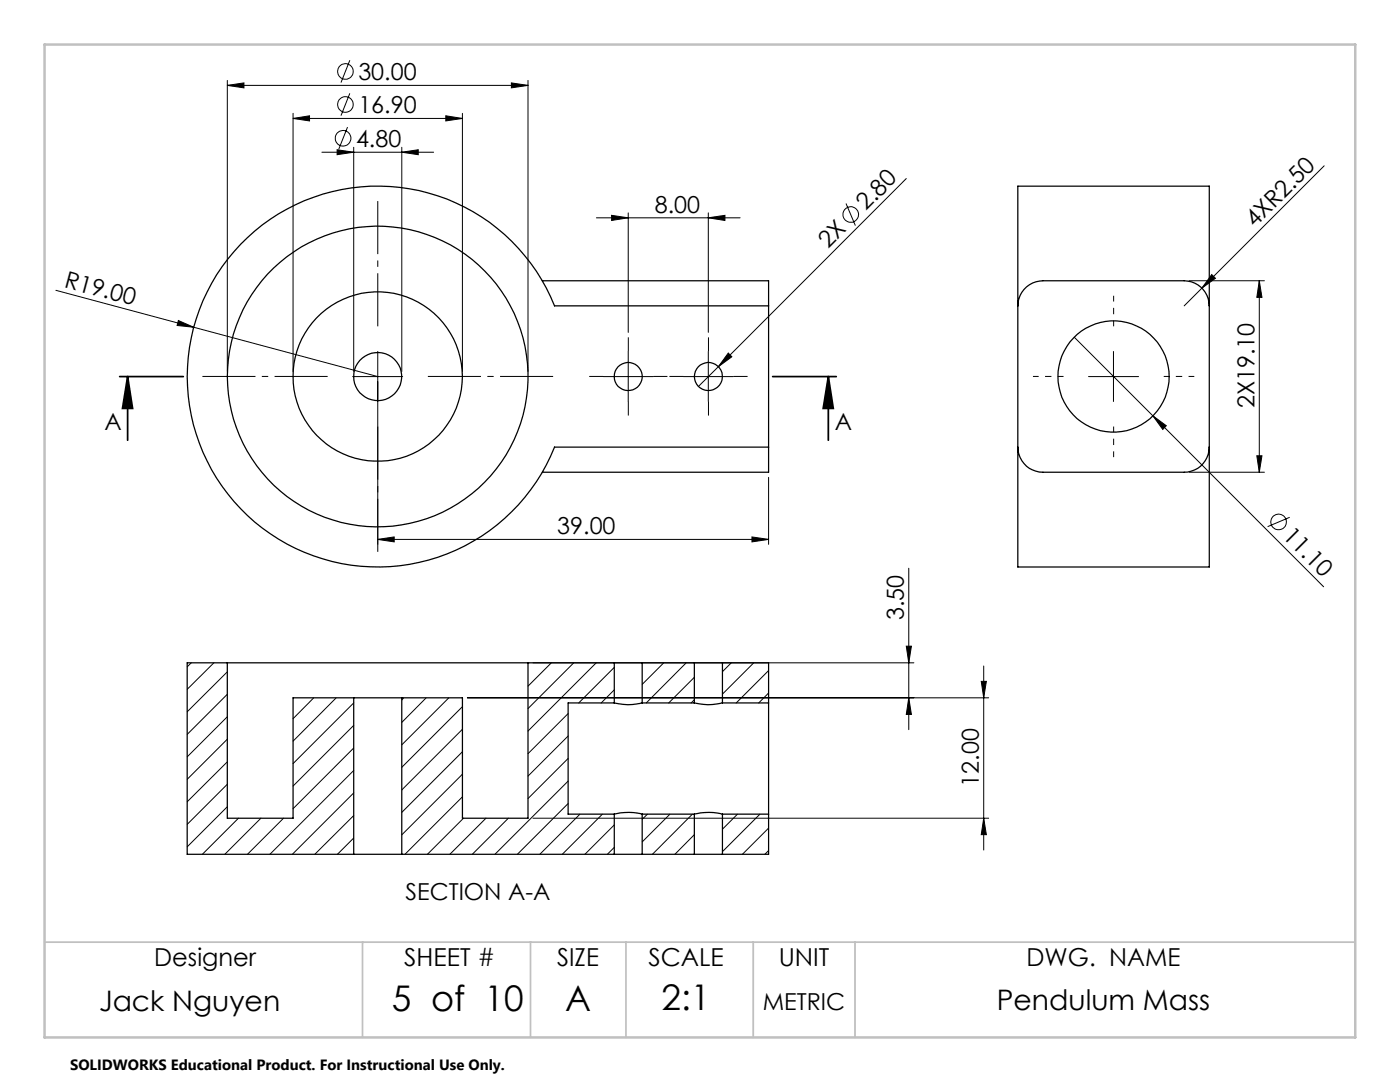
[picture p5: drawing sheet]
<svg xmlns="http://www.w3.org/2000/svg" width="279mm" height="216mm" viewBox="0 0 279 216" stroke-linecap="round" stroke-linejoin="round" font-family="sans-serif">
<g fill="none" stroke="#000" stroke-width=".25">
<path d="M108.2 56h45.2v5M153.4 61h-42.7a38 38 0 0 0-58.3-16.1 38 38 0 0 0 0 60.5 38 38 0 0 0 58.3-16.2h42.7M153.4 61v28.2M203.1 61a5 5 0 0 1 5-5h28.2a5 5 0 0 1 5 5M203.1 61v-23.9h38.2v23.9M203.1 61v28.2M241.3 61v28.2M153.4 89.2v5h-45.2M203.1 89.2a5 5 0 0 0 5 5h28.2a5 5 0 0 0 5-5M203.1 89.2v23.9h38.2v-23.9M45.4 132.3h60M45.4 132.3v31h13.1v-24.1h12.1"/>
<path d="M45.4 132.3h-8v38.2h33.2M70.6 139.2h9.6M70.6 139.2v31.3M80.2 139.2v31.3M105.4 132.3v31h-13.1v-24.1h-12.1M105.4 132.3h17.2M122.6 132.3h5.6M122.6 132.3v8M128.2 132.3v8M128.2 132.3h10.4M138.6 132.3h5.6M138.6 132.3v8"/>
<path d="M144.2 132.3h9.2v8M144.2 132.3v8M122.6 140.3a11.2 11.2 0 0 0 5.6 0M122.6 140.3h-9.2v22.2h9.2M128.2 140.3h10.4M138.6 140.3a11.3 11.3 0 0 0 5.6 0M144.2 140.3h9.2M153.4 140.3v22.2M70.6 170.5h9.6M80.2 170.5h42.4M122.6 162.5a11.2 11.2 0 0 1 5.6 0M122.6 170.5h5.6"/>
<path d="M122.6 162.5v8M128.2 162.5h10.4M128.2 162.5v8M128.2 170.5h10.4M138.6 162.5a11.3 11.3 0 0 1 5.6 0M138.6 170.5h5.6M138.6 162.5v8M144.2 162.5h9.2M144.2 162.5v8M153.4 162.5v8h-9.2"/>
<circle cx="75.4" cy="75.1" r="30"/>
<circle cx="75.4" cy="75.1" r="4.8"/>
<circle cx="75.4" cy="75.1" r="16.9"/>
<circle cx="125.4" cy="75.1" r="2.79"/>
<circle cx="141.4" cy="75.1" r="2.79"/>
<circle cx="222.2" cy="75.1" r="11.1"/>
</g>
<g fill="none" stroke="#000" stroke-width=".2">
<path d="M45.4 17l3.3-.5v1zM45.4 16.1v58M45.4 17h60M69.8 18.6l-1.7 4.5M69.8 12l-1.7 4.5M102.1 16.5l3.3 .5-3.3 .5zM105.4 16.1v58M58.5 23.6l3.3-.5v1zM58.5 22.6v51.5M58.5 23.6h33.8M64.2 30.4h22.3M67.3 29.9l3.3 .5-3.3 .5z"/>
<path d="M69.4 25.4l-1.8 4.4M70.6 29.4v44.7M80.2 30.4l3.3-.5v1zM80.2 29.4v44.7M89 23.1l3.3 .5-3.3 .5zM92.3 22.6v51.5M180.9 35.6l-37.5 37.6M264.3 33.1l-28 27.9M11.1 57.9l27.6 7.4M119 43.5h28.7M122.1 43l3.3 .5-3.3 .5zM125.4 42.5v23.8"/>
<path d="M141.4 43.5l3.3-.5v1zM141.4 42.5v23.8M168.8 40.6l1.9 4.4M237.3 56h15M241.8 54.8l.8 .7-2.7 2zM251.3 56l.5 3.3h-1zM251.3 56v38.2M35.6 64l3.1 1.3-3.4-.4zM38.7 65.3l36.7 9.8M70.4 75.1h10M75.4 70.1v38.5M120.4 75.1h10"/>
<path d="M125.4 70.1v10M136.4 75.1h10M141.4 70.1v10M143.4 73.2l-4 3.9M145.3 70.4l.7 .8-2.6 2zM214.4 67.3l15.7 15.7M217.2 75.1h10M222.2 70.1v10M153.4 95.2v13.4M230.1 83l2.7 1.9-.7 .8zM230.1 83l34.1 34.1M237.3 94.2h15"/>
<path d="M250.8 90.9h1l-.5 3.3zM75.4 107.6l3.3-.5v1zM75.4 107.6h78M150.1 107.1l3.3 .5-3.3 .5zM181.4 113.4v32.2M257.4 103.2l-4.4 1.9M38.2 132.3l-.8 .8M42.7 132.3l-5.3 5.2M45.4 134.1l-8 7.9M45.4 138.5l-8 8M62.6 139.2l-4.1 4.2M67.1 139.2l-8.6 8.7"/>
<path d="M80.6 139.2l-.4 .5M85.1 139.2l-4.9 4.9M89.6 139.2l-9.4 9.4M93.3 139.2h104M105.6 132.3l-.2 .1M106.4 132.3h76M110 132.3l-4.6 4.6M114.5 132.3l-9.1 9.1M119 132.3l-13.6 13.6M122.6 133.2l-7.1 7.1M122.6 137.7l-2.6 2.6M132.5 132.3l-4.3 4.3"/>
<path d="M136.9 132.3l-7.9 8M138.6 135.1l-5.1 5.2M138.6 139.6l-.7 .7M145.9 132.3l-1.7 1.7M150.4 132.3l-6.2 6.2M153.4 133.8l-6.5 6.5M153.4 138.3l-2 2M180.9 128.9h1l-.5 3.4zM181.4 139.2l.5 3.4h-1zM195.8 136h1l-.5 3.2zM196.3 132.9v36.7M45.4 143l-8 8"/>
<path d="M45.4 147.5l-8 8M45.4 152l-8 8M45.4 156.5l-8 8M70.6 140.3l-12.1 12.1M70.6 144.7l-12.1 12.1M70.6 149.3l-12.1 12.1M70.6 153.7l-16.7 16.8M70.6 158.2l-12.3 12.3M92.3 145.5l-12.1 12.1M92.3 141l-12.1 12.1M92.3 150l-12.1 12.1M92.3 154.5l-12.1 12.1"/>
<path d="M92.3 159l-11.5 11.5M113.4 142.4l-8 8M113.4 146.9l-8 8M113.4 151.3l-8 8M113.4 155.9l-14.6 14.6M45.4 161l-8 8M47.6 163.3l-7.2 7.2M52.1 163.3l-7.2 7.2M56.6 163.3l-7.2 7.2M70.6 162.7l-7.8 7.8M70.6 167.2l-3.3 3.3M92.5 163.3l-7.2 7.2"/>
<path d="M97 163.3l-7.2 7.2M101.5 163.3l-7.2 7.2M106.4 163.3h90.9M113.4 160.3l-10.1 10.2M115.7 162.5l-8 8M120.2 162.5l-8 8M122.6 164.6l-5.9 5.9M122.6 169.1l-1.4 1.4M129.2 162.5l-1 1M133.7 162.5l-5.5 5.5M138.2 162.5l-8 8M138.6 166.5l-3.9 4"/>
<path d="M147.2 162.5l-3 3M151.7 162.5l-7.5 7.4M153.4 165.2l-5.2 5.3M153.4 169.7l-.8 .8M196.3 163.3l.5 3.2h-1z"/>
<circle cx="68.9" cy="14.3" r="1.56"/>
<circle cx="68.5" cy="27.6" r="1.56"/>
<circle cx="68.9" cy="20.8" r="1.55"/>
<circle cx="169.8" cy="42.8" r="1.56"/>
<circle cx="255.2" cy="104.1" r="1.56"/>
</g>
<path d="M23.9 75.1h12.7M25.5 75.1l1 6.4h-2.1zM25.5 75.1v12.7M154.2 75.1h12.7M165.3 75.1l1 6.4h-2zM165.3 75.1v12.7" fill="none" stroke="#000" stroke-width=".35"/>
<path d="M65.4 75.1h-25M75.4 65.1v-25M85.4 75.1h25M75.4 85.1v25" fill="none" stroke="#000" stroke-width=".2" stroke-dasharray="15.2 1.3 1.3 1.3" stroke-dashoffset="4.6" stroke-linecap="butt"/>
<path d="M120.4 75.1h-2.8M125.4 70.1v-2.8M130.4 75.1h2.8M136.4 75.1h-2.8M141.4 70.1v-2.8M146.4 75.1h2.8M125.4 80.1v2.8M141.4 80.1v2.8" fill="none" stroke="#000" stroke-width=".2" stroke-dasharray="15.2 1.3 1.3 1.3" stroke-linecap="butt"/>
<path d="M212.2 75.1h-6.1M222.2 65.1v-6.1M232.2 75.1h6.1M222.2 85.1v6.1" fill="none" stroke="#000" stroke-width=".2" stroke-dasharray="15.2 1.3 1.3 1.3" stroke-dashoffset="14.1" stroke-linecap="butt"/>
<path d="M8.9 188h261.6M72.4 188v19M105.9 188v19M124.9 188v19M150.3 188v19M170.6 188v19" fill="none" stroke="#c0c0c0" stroke-width=".35"/>
<path d="M8.9 8.9h261.6v198.1h-261.6z" fill="none" stroke="#c0c0c0" stroke-width=".5"/>
<g fill="#000">
<path d="M241.8 54.8l.8 .7-2.7 2zM35.6 64l3.1 1.3-3.4-.4zM145.3 70.4l.7 .8-2.6 2zM230.1 83l2.7 1.9-.7 .8z"/>
<path d="M67.3 29.9l3.3 .5-3.3 .5zM80.2 30.4l3.3-.5v1zM58.5 23.6l3.3-.5v1zM89 23.1l3.3 .5-3.3 .5zM45.4 17l3.3-.5v1zM102.1 16.5l3.3 .5-3.3 .5zM122.1 43l3.3 .5-3.3 .5zM141.4 43.5l3.3-.5v1zM75.4 107.6l3.3-.5v1zM150.1 107.1l3.3 .5-3.3 .5z"/>
<path d="M165.3 75.1l1 6.4h-2zM25.5 75.1l1 6.4h-2.1z"/>
<path d="M250.8 90.9h1l-.5 3.3zM251.3 56l.5 3.3h-1z"/>
<path d="M181.4 139.2l.5 3.4h-1zM180.9 128.9h1l-.5 3.4zM196.3 163.3l.5 3.2h-1zM195.8 136h1l-.5 3.2z"/>
</g>
<g font-size="7.1">
<text x="78.2" y="201.7">5 of 10</text>
<text x="112.8" y="201.7">A</text>
<text x="132" y="201.6">2:1</text>
</g>
<g font-size="5.6">
<text x="19.8" y="201.7">Jack Nguyen</text>
<text x="198.9" y="201.6">Pendulum Mass</text>
</g>
<g font-size="4.9">
<text x="30.8" y="192.8">Designer</text>
<text x="80.7" y="192.8">SHEET #</text>
<text x="111.2" y="192.8">SIZE</text>
<text x="129.4" y="192.8">SCALE</text>
<text x="155.4" y="192.8">UNIT</text>
<text x="204.9" y="192.8">DWG. NAME</text>
</g>
<g font-size="4.7">
<text x="71.5" y="16">30.00</text>
<text x="71.5" y="22.5">16.90</text>
<text x="71.1" y="29.3">4.80</text>
<text x="130.7" y="42.4">8.00</text>
<text x="172.8" y="42.2" transform="rotate(-45 172.8 42.2)">2.80</text>
<text x="250.4" y="45.5" transform="rotate(-45 250.4 45.5)">4XR2.50</text>
<text x="165.3" y="49.8" transform="rotate(-45 165.3 49.8)">2X</text>
<text x="12.7" y="57.3" transform="rotate(15 12.7 57.3)">R19.00</text>
<text x="250.3" y="81.5" transform="rotate(-90 250.3 81.5)">2X19.10</text>
<text x="20.8" y="85.8">A</text>
<text x="166.6" y="85.8">A</text>
<text x="111.2" y="106.6">39.00</text>
<text x="255.8" y="107.2" transform="rotate(45 255.8 107.2)">11.10</text>
<text x="180.4" y="123.7" transform="rotate(-90 180.4 123.7)">3.50</text>
<text x="195.3" y="157" transform="rotate(-90 195.3 157)">12.00</text>
<text x="80.9" y="179.5">SECTION A-A</text>
<text x="152.2" y="201.6">METRIC</text>
</g>
<text font-size="3" x="14" y="213.5">SOLIDWORKS Educational Product. For Instructional Use Only.</text>
</svg>
